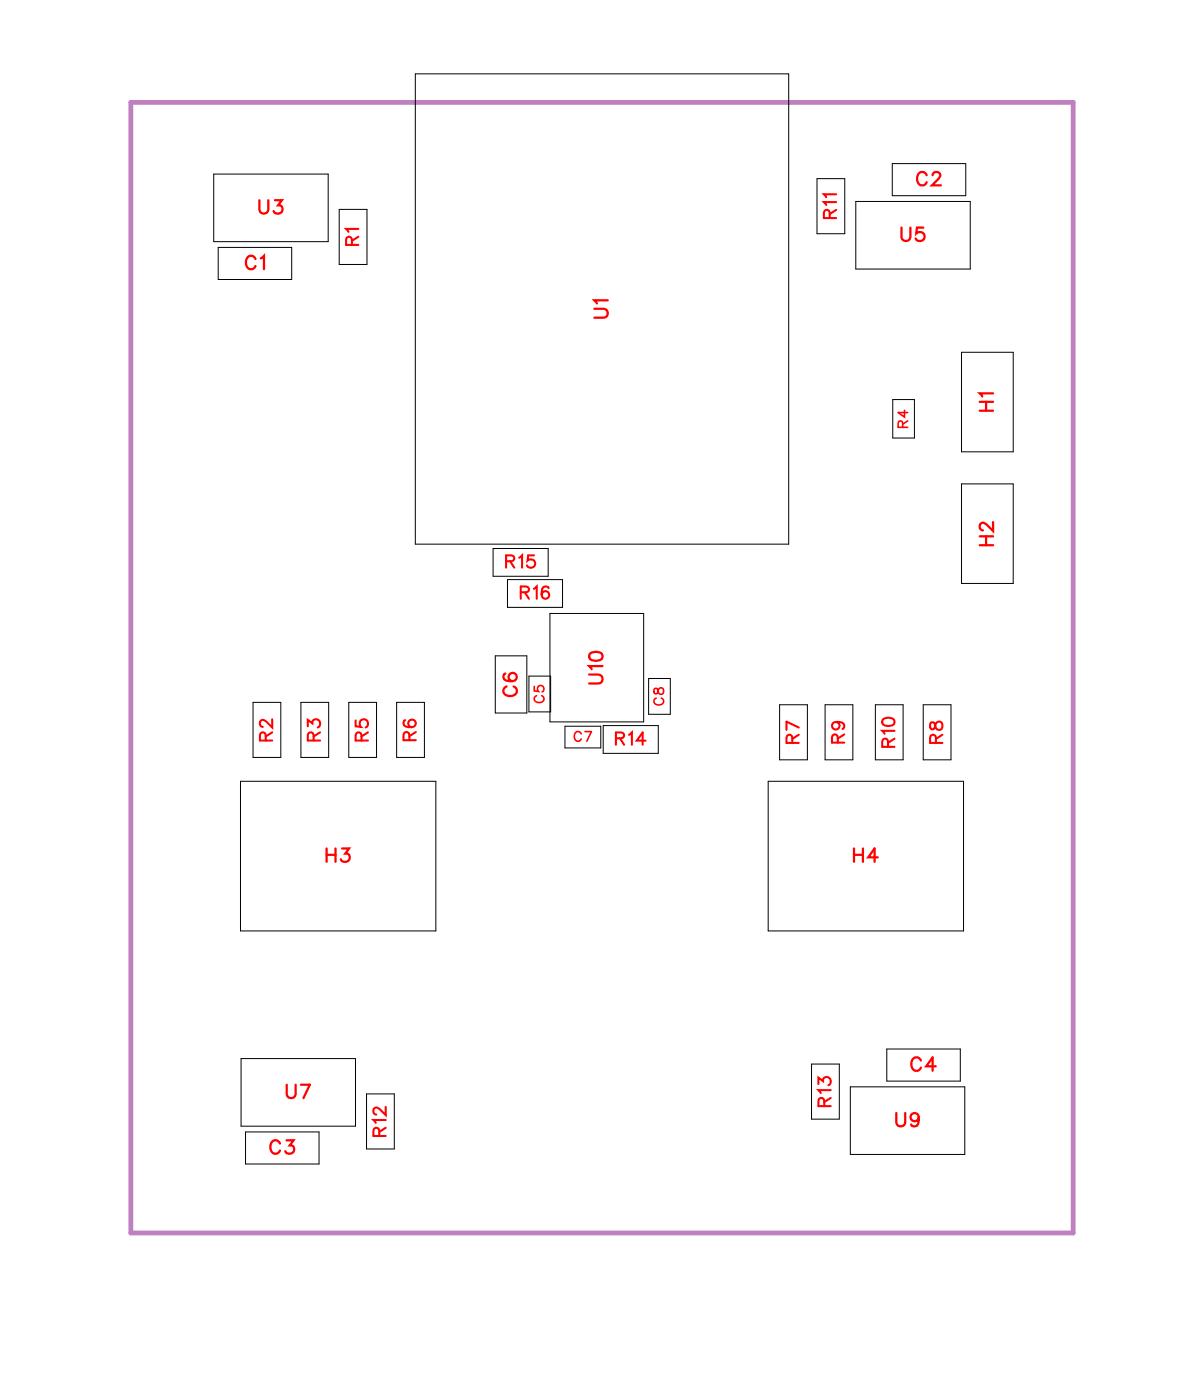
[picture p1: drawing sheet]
<svg xmlns="http://www.w3.org/2000/svg" width="64mm" height="74mm" viewBox="0 0 64 74" stroke-linecap="round" stroke-linejoin="round" font-family="sans-serif">
<path d="M6.9 5.4h50v60h-50z" fill="none" stroke="#bf80bf" stroke-width=".25"/>
<g fill="none" stroke="#000" stroke-width=".05">
<path d="M11.3 9.2h6.1v3.6h-6.1zM11.6 13.1h3.9v1.7h-3.9zM18 11.1h1.5v2.9h-1.5zM22 3.9h19.8v25h-19.8zM43.4 9.5h1.4v2.9h-1.4zM45.4 10.7h6.1v3.6h-6.1zM47.3 8.7h3.9v1.7h-3.9zM51 18.7h2.8v5.3h-2.8zM13.4 37.3h1.5v2.9h-1.5zM16 37.3h1.4v2.9h-1.4zM18.5 37.3h1.5v2.9h-1.5zM21 37.3h1.5v2.9h-1.5z"/>
<path d="M26.2 29.1h2.9v1.5h-2.9zM26.3 34.8h1.7v3h-1.7zM26.9 30.8h2.9v1.4h-2.9zM28.1 35.9h1.1v1.9h-1.1zM29.2 32.6h5v5.7h-5zM30 38.5h1.9v1.2h-1.9zM32 38.5h2.9v1.5h-2.9zM34.4 36h1.2v1.9h-1.2zM41.4 37.4h1.4v2.9h-1.4zM43.8 37.4h1.5v2.9h-1.5zM46.4 37.4h1.5v2.9h-1.5zM47.4 21.2h1.1v2h-1.1z"/>
<path d="M49 37.4h1.5v2.9h-1.5zM51 25.7h2.8v5.3h-2.8zM12.8 41.5h10.3v7.9h-10.3zM12.8 56.2h6.1v3.6h-6.1zM19.4 58.1h1.5v2.9h-1.5zM40.8 41.5h10.3v7.9h-10.3zM43.1 56.5h1.4v2.9h-1.4zM45.1 57.7h6.1v3.6h-6.1zM47.1 55.7h3.9v1.7h-3.9zM13 60.1h3.9v1.7h-3.9z"/>
</g>
<g fill="none" stroke="#f00" stroke-width=".12">
<path d="M13.6 13.7a.26 .26 0 0 0-.3-.1 .26 .26 0 0 0-.2 .2v.2a.26 .26 0 0 0 .2 .3 .26 .26 0 0 0 .3-.2M13.8 10.6v.5l.2 .2 .2-.1v-.6M13.8 13.7l.2-.1v.7M14.6 10.6h.4l-.2 .3a.24 .24 0 0 1 .1 .4 .24 .24 0 0 1-.4-.1M31.5 16.4h.5l.2 .2-.1 .2-.6 .1M32.2 15.9h-.7l.2 .2M47.8 12.1v.5l.2 .2 .3-.1v-.6M49 12.1h-.3l-.1 .3a.25 .25 0 0 1 .4 0 .25 .25 0 0 1 0 .4 .25 .25 0 0 1-.4-.1M49.2 9.3a.26 .26 0 0 0-.3-.2 .26 .26 0 0 0-.2 .3v.2a.26 .26 0 0 0 .2 .2 .26 .26 0 0 0 .3-.1M49.5 9.3l.1-.2h.2l.1 .2-.1 .2-.3 .3h.4M26.8 35.7l-.1 .1a.35 .35 0 0 0 .3 .4 .35 .35 0 0 0 .4-.3 .22 .22 0 0 0-.2-.2 .22 .22 0 0 0-.2 .2 .22 .22 0 0 0 .2 .2M26.9 36.4a.26 .26 0 0 0-.2 .3 .26 .26 0 0 0 .3 .2h.2a.26 .26 0 0 0 .2-.2 .26 .26 0 0 0-.1-.3"/>
<path d="M31.3 35.8h.5l.2 .2-.1 .2-.6 .1M31.3 34.7l.3-.1a.3 .3 0 0 1 .4 .3 .38 .38 0 0 1-.4 .2 .38 .38 0 0 1-.3-.3zM32 35.3h-.7l.1 .2M52 21.8h.7M52 21.3h.7M52 28.9h.7M52 28.5h.7M52.3 21.3v.5M52.3 28.5v.4M52.7 20.9h-.7l.1 .1M52.7 27.7v.5l-.3-.4-.3-.1-.1 .2v.1l.2 .1M15.2 57.6v.5l.2 .2 .3-.1v-.6"/>
<path d="M16 57.6h.4l-.3 .7M17.3 45v.7M17.3 45.4h.5M17.8 45v.7M18.2 45h.3l-.2 .3a.24 .24 0 0 1 .2 .4 .24 .24 0 0 1-.4-.1M45.3 45.4h.5M45.3 45v.7M45.8 45v.7M46.6 45.5h-.5l.3-.5v.7M47.6 59.1v.5l.2 .2 .2-.1v-.6M48.8 59.3a.22 .22 0 0 1-.3 .2 .22 .22 0 0 1-.1-.3 .22 .22 0 0 1 .3 0l.1 .1a.34 .34 0 0 1-.3 .5l-.2-.1M48.9 56.3a.26 .26 0 0 0-.3-.2 .26 .26 0 0 0-.2 .3v.2a.26 .26 0 0 0 .2 .2 .26 .26 0 0 0 .3-.1"/>
<path d="M49.7 56.6h-.6l.4-.5v.7M14.9 60.7a.26 .26 0 0 0-.3-.2 .26 .26 0 0 0-.3 .3v.2a.26 .26 0 0 0 .3 .2 .26 .26 0 0 0 .3-.1M15.2 60.5h.4l-.2 .3a.24 .24 0 0 1 .1 .4 .24 .24 0 0 1-.4-.1"/>
</g>
<path d="M28.3 36.4v.3h.3a.18 .18 0 0 1 0-.3 .18 .18 0 0 1 .2 .1 .18 .18 0 0 1 0 .2M28.5 36.9a.19 .19 0 0 0-.2 .2 .19 .19 0 0 0 .2 .2h.2a.19 .19 0 0 0 .2-.2 .19 .19 0 0 0-.2-.2M30.8 38.9a.19 .19 0 0 0-.2-.1 .19 .19 0 0 0-.1 .2v.1a.19 .19 0 0 0 .1 .2 .19 .19 0 0 0 .2-.1M31 38.8h.4l-.3 .5M34.7 36.6v.2h.2a.21 .21 0 0 1 0-.2 .21 .21 0 0 1 .3 0v.1l-.1 .1h-.2v-.2zM34.8 37a.19 .19 0 0 0-.1 .3 .19 .19 0 0 0 .2 .1h.1a.19 .19 0 0 0 .2-.1 .19 .19 0 0 0-.1-.3M47.9 22.7v-.3l-.1-.1-.1 .4h.5M48 21.8v.3l-.3-.2h.5M48.2 22.3l-.3 .2" fill="none" stroke="#f00" stroke-width=".08"/>
<g fill="none" stroke="#f00" stroke-width=".11">
<path d="M18.7 13l-.1-.4h-.2v.4h.6M19 12.1h-.6l.1 .2M19 12.6l-.3 .2M44 11.6v-.4h-.2l-.1 .4h.7M44.4 10.7h-.7l.1 .2M44.4 10.3h-.7l.1 .2M44.4 11.1l-.4 .3M14.1 39.3v-.4h-.2l-.1 .4h.6M14.4 38.2v.4l-.5-.4-.1 .3 .1 .1M14.4 38.9l-.3 .2M16.3 38.5v-.3l.3 .2a.22 .22 0 0 1 .3-.2 .22 .22 0 0 1 0 .4M16.6 39.3v-.4h-.2l-.1 .4h.7"/>
<path d="M17 38.9l-.4 .2M18.9 38.2v.3l.3 .1a.23 .23 0 0 1-.1-.4 .23 .23 0 0 1 .4 .1 .23 .23 0 0 1-.1 .3M19.2 39.3v-.4h-.3v.4h.6M19.5 38.9l-.3 .2M21.5 38.2h-.1a.32 .32 0 0 0 .3 .4 .32 .32 0 0 0 .4-.2 .2 .2 0 0 0-.2-.2 .2 .2 0 0 0-.2 .2 .2 .2 0 0 0 .1 .2M21.7 39.3v-.4h-.2l-.1 .4h.7M22.1 38.9l-.4 .2M26.9 29.8h.3l.1-.3h-.4v.6M27.1 29.8l.2 .3M27.5 29.6l.2-.1v.6M27.6 31.4h.4v-.2l-.4-.1v.7M27.8 31.4l.3 .4"/>
<path d="M28.3 31.2l.2-.1v.7M28.3 29.5h-.3v.3a.23 .23 0 0 1 .3-.1 .23 .23 0 0 1 0 .4 .23 .23 0 0 1-.3-.1M29.1 31.2a.32 .32 0 0 0-.4 .2 .32 .32 0 0 0 .2 .4 .2 .2 0 0 0 .2-.2 .2 .2 0 0 0-.1-.2 .2 .2 0 0 0-.3 .2M32.7 39.2h.4v-.3h-.4v.6M32.9 39.2l.2 .3M33.4 39l.1-.1v.6M34.3 39.3h-.5l.3-.4v.6M42 39.4v-.3l-.2-.1-.1 .4h.7M42.4 39l-.4 .2M42.4 38.6l-.7-.3v.4M44.4 38.3a.2 .2 0 0 1 .1 .3 .2 .2 0 0 1-.3 .1 .2 .2 0 0 1 0-.4h.2a.31 .31 0 0 1 .4 .3l-.1 .1M44.5 39.4l-.1-.4h-.2l-.1 .4h.7"/>
<path d="M44.8 39l-.3 .2M46.8 38.2a.32 .32 0 0 1 .4-.1 .32 .32 0 0 1 .2 .3 .32 .32 0 0 1-.4 .2 .32 .32 0 0 1-.2-.4zM47.1 39.6v-.3l-.2-.1-.1 .4h.7M47.5 38.8h-.7l.1 .1M47.5 39.2l-.4 .2M49.4 38.4v.3h.1l.3-.4a.22 .22 0 0 1 .2 .2 .22 .22 0 0 1-.2 .2l-.1-.1-.1-.2zM49.7 39.4l-.1-.3-.2-.1v.4h.6M50 39l-.3 .2M20.5 59.4h-.7l.1 .2M20.5 58.7v.5l-.6-.4-.1 .2 .2 .1M20.5 59.9l-.4 .2M43.4 57.5v-.3l.3 .2a.22 .22 0 0 1 .3-.2 .22 .22 0 0 1 0 .4"/>
<path d="M43.7 58.7v-.4h-.2l-.1 .4h.7M44.1 57.9h-.7l.1 .1M44.1 58.3l-.4 .2M20.1 60.3v-.4h-.2l-.1 .4h.7"/>
</g>
<g font-size="1.2" fill="#fff">
<text x="13.7" y="11.6">U3</text>
<text x="48.6" y="10.1">C2</text>
<text x="13" y="14.6">C1</text>
<text x="32.5" y="16.9" transform="rotate(-90 32.5 16.9)">U1</text>
<text x="47.8" y="13.1">U5</text>
<text x="53" y="21.9" transform="rotate(-90 53 21.9)">H1</text>
<text x="53" y="29" transform="rotate(-90 53 29)">H2</text>
<text x="27.7" y="37" transform="rotate(-90 27.7 37)">C6</text>
<text x="32.3" y="36.3" transform="rotate(-90 32.3 36.3)">U10</text>
<text x="17.3" y="46">H3</text>
<text x="45.3" y="46">H4</text>
<text x="15.2" y="58.6">U7</text>
<text x="48.3" y="57.1">C4</text>
<text x="14.3" y="61.5">C3</text>
<text x="47.5" y="60.1">U9</text>
</g>
<g font-size="1.1" fill="#fff">
<text x="44.6" y="11.6" transform="rotate(-90 44.6 11.6)">R11</text>
<text x="19.3" y="13.1" transform="rotate(-90 19.3 13.1)">R1</text>
<text x="26.8" y="30.4">R15</text>
<text x="27.6" y="32">R16</text>
<text x="14.7" y="39.4" transform="rotate(-90 14.7 39.4)">R2</text>
<text x="17.3" y="39.4" transform="rotate(-90 17.3 39.4)">R3</text>
<text x="19.8" y="39.4" transform="rotate(-90 19.8 39.4)">R5</text>
<text x="22.3" y="39.3" transform="rotate(-90 22.3 39.3)">R6</text>
<text x="32.6" y="39.8">R14</text>
<text x="42.7" y="39.5" transform="rotate(-90 42.7 39.5)">R7</text>
<text x="45.1" y="39.5" transform="rotate(-90 45.1 39.5)">R9</text>
<text x="47.7" y="39.7" transform="rotate(-90 47.7 39.7)">R10</text>
<text x="50.3" y="39.5" transform="rotate(-90 50.3 39.5)">R8</text>
<text x="44.4" y="58.8" transform="rotate(-90 44.4 58.8)">R13</text>
<text x="20.7" y="60.3" transform="rotate(-90 20.7 60.3)">R12</text>
</g>
<g font-size=".9" fill="#fff">
<text x="48.4" y="22.7" transform="rotate(-90 48.4 22.7)">R4</text>
<text x="29.1" y="37.3" transform="rotate(-90 29.1 37.3)">C5</text>
<text x="30.4" y="39.5">C7</text>
<text x="35.4" y="37.5" transform="rotate(-90 35.4 37.5)">C8</text>
</g>
</svg>
